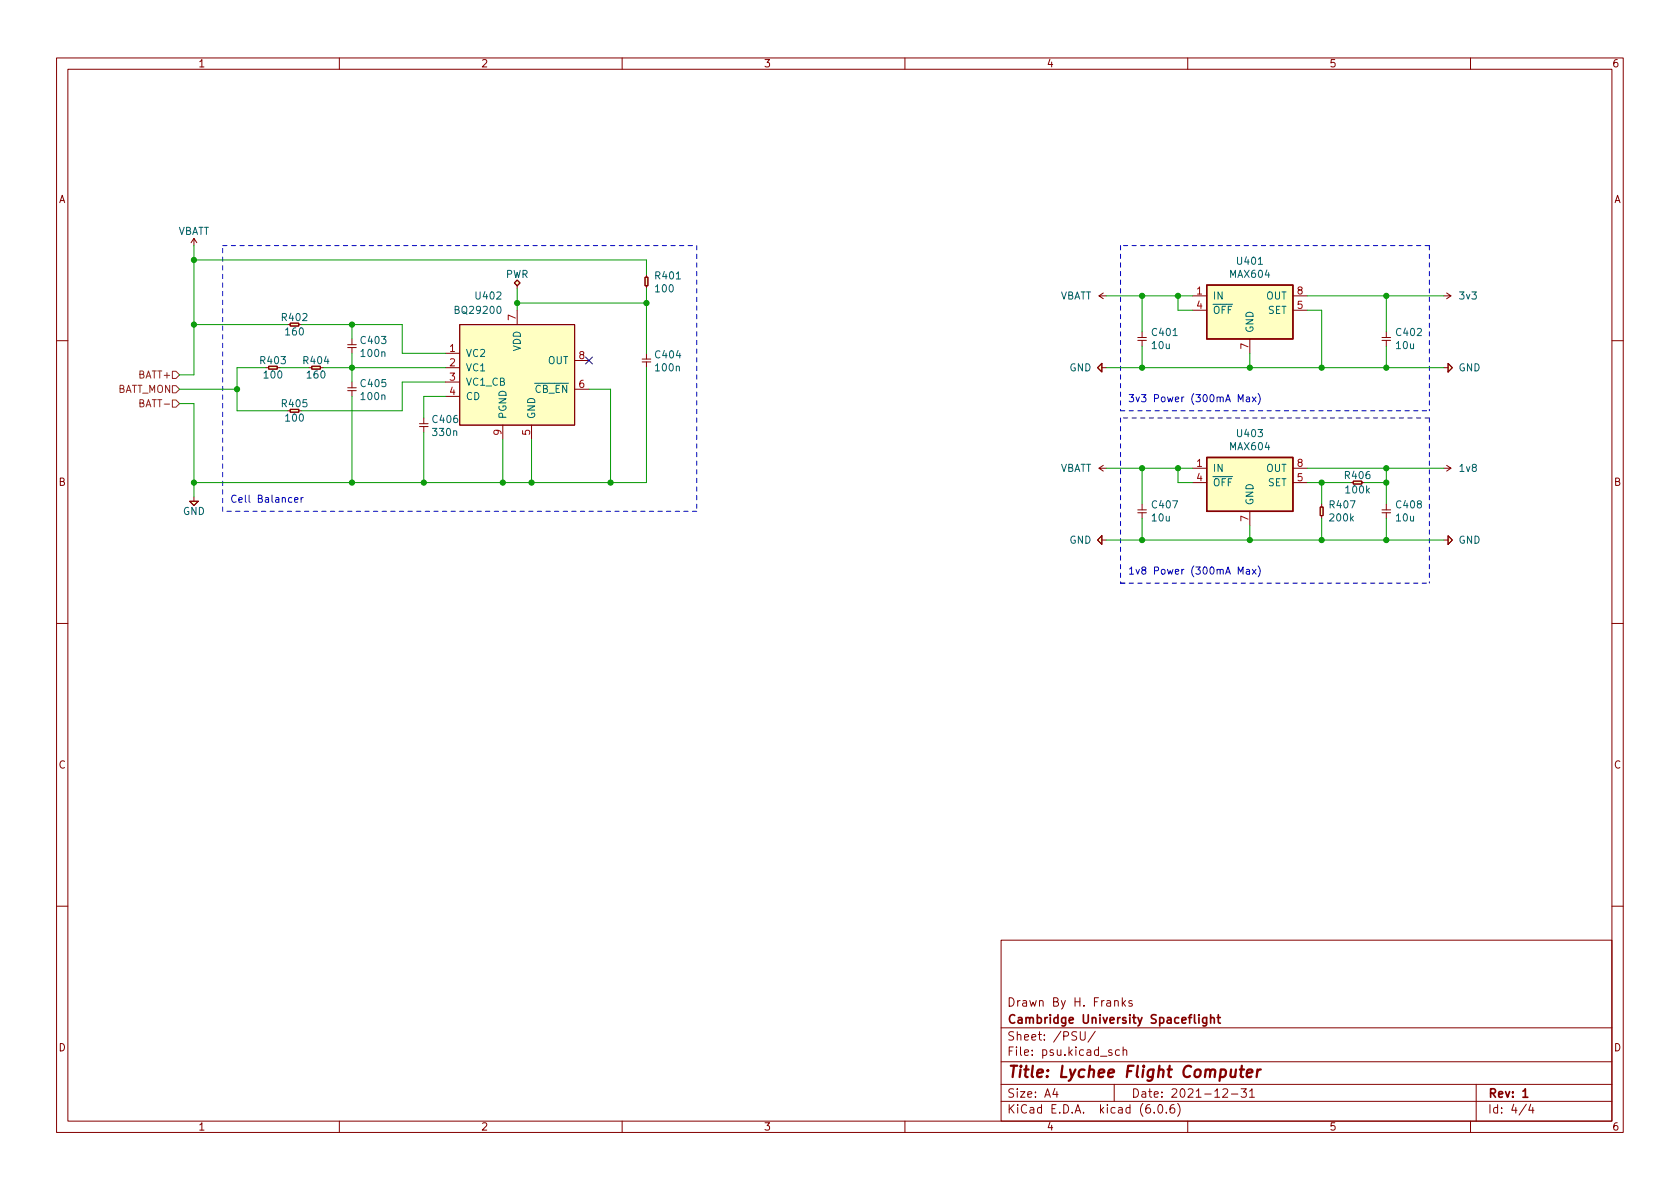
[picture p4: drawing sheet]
<svg xmlns="http://www.w3.org/2000/svg" width="297mm" height="210mm" viewBox="0 0 297 210" stroke-linecap="round" stroke-linejoin="round" font-family="sans-serif">
<g fill="none" stroke="#840000" stroke-width=".18">
<path d="M10 10.2h277v190.1h-277zM12 12.2h273v186.1h-273zM60 10.2v2M110 10.2v2M160 10.2v2M210 10.2v2M260 10.2v2M34.3 42.2l-.5 .7M34.8 42.9l-.5-.7v1.2M51.3 57.1h1.5v.6h-1.5zM62.2 59.9v1.1M81.3 57.4h20.3v17.8h-20.3z"/>
<path d="M90.9 50l.5-.5 .5 .5-.5 .5zM91.4 50.5v.5M91.4 54.9v2.5M114 49h.6v1.5h-.6zM114.3 48.5v.5M114.3 50.5v.5M195.1 51.8l-.8 .5M195.6 52.3h-1.3l.8 .5M201.2 59.7h1.5M201.9 58.7v1M210.8 52.3h2.6M210.8 54.9h2.6"/>
<path d="M221 59.9v2.6M228.6 52.3h2.5M228.6 54.9h2.5M244.3 59.7h1.6M245.1 58.7v1M255.8 51.8l.7 .5h-1.2M256.5 52.3l-.7 .5M10 60.2h2M47.5 64.8h1.5v.5h-1.5zM51.3 72.4h1.5v.5h-1.5zM55.1 64.8h1.5v.5h-1.5zM61.5 68.6h1.5"/>
<path d="M61.5 69.1h1.5M61.5 61h1.5M61.5 61.5h1.5M62.2 61.5v1M62.2 67.6v1M62.2 69.1v1M74.2 74.9h1.5M74.2 75.4h1.5M74.9 73.9v1M74.9 75.4v1M78.7 65h2.6M78.7 62.5h2.6"/>
<path d="M78.7 67.6h2.6M78.7 70.1h2.6M88.9 75.2v2.5M94 75.2v2.5M101.6 68.8h2.5M101.6 63.7h2.5M113.5 63.5h1.6M113.5 64h1.6M114.3 62.5v1M114.3 64v1M194.8 64.3v1.5l-.7-.8zM194.8 65h.8"/>
<path d="M201.2 60.2h1.5M201.9 60.2v1M244.3 60.2h1.6M245.1 60.2v1M255.3 65h.7M256 64.3l.8 .7-.8 .8zM285 60.2h2M33.5 88.6h1.6l-.8 .8zM34.3 87.9v.7M194.8 94.7v1.6l-.7-.8zM194.8 95.5h.8M195.1 82.3l-.8 .5"/>
<path d="M195.6 82.8h-1.3l.8 .5M201.2 90.2h1.5M201.2 90.7h1.5M201.9 89.1v1.1M201.9 90.7v1M210.8 82.8h2.6M210.8 85.3h2.6M221 90.4v2.6M228.6 82.8h2.5M228.6 85.3h2.5M233.4 89.7h.5v1.5h-.5zM233.7 89.1v.6"/>
<path d="M233.7 91.2v.5M239.3 85.1h1.5v.5h-1.5zM244.3 90.2h1.6M244.3 90.7h1.6M245.1 89.1v1.1M245.1 90.7v1M255.3 95.5h.7M255.8 82.3l.7 .5h-1.2M256 94.7l.8 .8-.8 .8zM256.5 82.8l-.7 .5M10 110.2h2M285 110.2h2"/>
<path d="M10 160.2h2M177 166.3h108v32h-108zM197.1 177.1l.2-.2 .3 .1 .1 .9M198.4 176.4v1.5M198.6 177.4l.4 .5M199 176.9l-.6 .6M200.1 177l-.3-.1-.2 .2v.3l.5 .1v.4h-.5M285 160.2h2M60 198.3v2M110 198.3v2M160 198.3v2M177 194.8h108"/>
<path d="M177 191.8h108M177 187.8h108M177 181.8h108M186.5 192.5l-.4 1h1M186.9 193v1M191 182.4v1.2l.3 .3h.3l.3-.3v-1.2M193.6 182.4l-1.2 1.9M196.6 185.7l-.4-.1-.2 .2 .1 .3 .5 .1v.4h-.6M197 191.8v3M197.9 185.7l-.4-.1-.3 .3v.4l.2 .3h.5M198.6 185.8l.2-.2 .3 .1 .1 .9M198.6 185.1v1.5"/>
<path d="M204.1 196.7v.1M204.9 195.4l.2-.1a.81 .81 0 0 1 .6 .7 .81 .81 0 0 1-.3 .8h-.2a.81 .81 0 0 1-.6-.6 .81 .81 0 0 1 .3-.8zM206.2 196.7v.1M207.6 195.3a.59 .59 0 0 0-.7 .7v.5l.1 .3h.4l.2-.1 .1-.5-.1-.2-.5-.1-.2 .3M208.2 195.1a1.72 1.72 0 0 1 0 2.3M210 198.3v2M216.2 192.7l.6-.2 .2 .2 .1 .3-1 1h1M217.7 193.5h1.2M219.4 192.5h1l-.5 .6 .4 .1v.7l-.2 .1h-.5l-.2-.1M220.9 193l.5-.5v1.5M220.9 194h.9M260 198.3v2"/>
<path d="M261 191.8v6.5M269.9 195.3l-1.3 1.9M270.6 195.3l-.3 1h.9M271 195.8v1"/>
</g>
<path d="M213.3 179.9v1.2l-.2 .3h-.4M214.1 179.4v1.5M215.2 179.9h.6M215.4 179.4v1.3l.4 .2M213.3 180l-.4-.1-.3 .3v.4l.2 .3h.5M214.1 180.1l.2-.2 .3 .1 .1 .9M269.3 193l.4-.5v1.5M269.3 194h.8" fill="none" stroke="#840000" stroke-width=".3"/>
<path d="M219.2 189.1h.8M219.6 188.5l-.2 1.7v.2l.4 .1M220.5 189.8l.9-.2v-.4l-.6-.1-.3 .3v1l.2 .1 .5-.1M222.3 189.1l-.1 1.4M222.9 189.1l-.4 .1-.2 .3" fill="none" stroke="#840000" stroke-width=".4"/>
<g fill="#ffffc2" stroke="#ffffc2" stroke-width=".18">
<path d="M213.4 50.4h15.2v9.5h-15.2z"/>
<path d="M194.8 94.7v1.6l-.7-.8z"/>
<path d="M33.5 88.6h1.6l-.8 .8z"/>
<path d="M194.8 64.3v1.5l-.7-.8z"/>
<path d="M233.4 89.7h.5v1.5h-.5z"/>
<path d="M256 94.7l.8 .8-.8 .8z"/>
<path d="M239.3 85.1h1.5v.5h-1.5z"/>
<path d="M213.4 80.9h15.2v9.5h-15.2z"/>
<path d="M51.3 72.4h1.5v.5h-1.5z"/>
<path d="M47.5 64.8h1.5v.5h-1.5z"/>
<path d="M55.1 64.8h1.5v.5h-1.5z"/>
<path d="M51.3 57.1h1.5v.6h-1.5z"/>
<path d="M114 49h.6v1.5h-.6z"/>
<path d="M90.9 50l.5-.5 .5 .5-.5 .5z"/>
<path d="M81.3 57.4h20.3v17.8h-20.3z"/>
<path d="M256 64.3l.8 .7-.8 .8z"/>
</g>
<path d="M213.4 50.4h15.2v9.5h-15.2zM213.4 80.9h15.2v9.5h-15.2z" fill="none" stroke="#840000" stroke-width=".25"/>
<path d="M30.5 68.2h.6l.6 .6-.6 .7h-.6zM30.5 65.7h.6l.6 .6-.6 .6h-.6zM30.5 70.7h.6l.6 .7-.6 .6h-.6z" fill="none" stroke="#725600" stroke-width=".18"/>
<g fill="none" stroke="#0000c2" stroke-width=".18">
<path d="M218.9 71v-1.2l.5 .9 .4-.9v1.2M220.4 70.3h.5v.7M220.9 70.5l-.4 .1-.2 .1 .2 .3h.4M221.4 70.2l.7 .8M222.1 70.2l-.7 .8M222.4 69.6a1.46 1.46 0 0 1 0 1.9M52.1 88.4l.6-.1-.1-.3h-.3l-.2 .2v.6h.5M53.2 88v.8M53.6 88l-.4 .2M218.9 101.5v-1.2l.5 .9 .4-.9v1.2M220.4 100.7h.5v.8M220.9 101h-.4l-.2 .2 .2 .3h.4"/>
<path d="M221.4 100.7l.7 .8M222.1 100.7l-.7 .8M222.4 100.1a1.46 1.46 0 0 1 0 1.9"/>
</g>
<g fill="none" stroke="#0000c2" stroke-width=".18" stroke-dasharray=".8 .8">
<path d="M39.4 43.4h83.8M123.2 43.4v47M198.1 43.4v29.2M252.7 43.4v29.2M252.7 43.4h-54.6M198.1 73.9v29.2M198.1 72.6h54.6M252.7 73.9h-54.6M252.7 73.9v29.2M39.4 90.4v-47M123.2 90.4h-83.8M198.1 103.1h1.3"/>
<path d="M198.1 103.1h54.6"/>
</g>
<g fill="none" stroke="#009600" stroke-width=".18">
<path d="M34.3 43.4v22.9h-2.6M34.3 57.4h16.5M34.3 46h80v2.5M53.3 57.4h17.8v5.1h7.6M62.2 57.4v2.5M91.4 51v3.9M91.4 53.6h22.9M114.3 51v11.5M195.6 52.3h15.2M201.9 52.3v6.4M208.3 52.3v2.6h2.5M231.1 54.9h2.6v10.1"/>
<path d="M231.1 52.3h24.2M245.1 52.3v6.4M31.7 71.4h2.6v16.5M31.7 68.8h10.2M47 65h-5.1v7.6h8.9M49.5 65h5.1M57.1 65h21.6M62.2 62.5v5.1M62.2 70.1v15.2M74.9 76.4v8.9M78.7 70.1h-3.8v3.8M78.7 67.6h-7.6v5h-17.8"/>
<path d="M88.9 77.7v7.6M94 77.7v7.6M104.1 68.8h3.8v16.5M114.3 65v20.3h-80M195.6 65h59.7M201.9 61.2v3.8M221 62.5v2.5M245.1 61.2v3.8M195.6 95.5h59.7M195.6 82.8h15.2M201.9 82.8v6.3M201.9 91.7v3.8"/>
<path d="M208.3 82.8v2.5h2.5M221 93v2.5M231.1 85.3h7.7M231.1 82.8h24.2M233.7 85.3v3.8M233.7 91.7v3.8M241.3 85.3h3.8M245.1 82.8v6.3M245.1 91.7v3.8"/>
</g>
<path d="M103.5 63.1l1.2 1.3M104.7 63.1l-1.2 1.3" fill="none" stroke="#000084" stroke-width=".18"/>
<g fill="#009600" stroke="#009600" stroke-width=".18">
<circle cx="233.7" cy="85.3" r=".46"/>
<circle cx="221" cy="95.5" r=".46"/>
<circle cx="233.7" cy="95.5" r=".46"/>
<circle cx="201.9" cy="95.5" r=".46"/>
<circle cx="208.3" cy="82.8" r=".46"/>
<circle cx="201.9" cy="82.8" r=".46"/>
<circle cx="245.1" cy="85.3" r=".46"/>
<circle cx="245.1" cy="82.8" r=".46"/>
<circle cx="245.1" cy="95.5" r=".46"/>
<circle cx="62.2" cy="85.3" r=".46"/>
<circle cx="74.9" cy="85.3" r=".46"/>
<circle cx="34.3" cy="46" r=".46"/>
<circle cx="34.3" cy="57.4" r=".46"/>
<circle cx="34.3" cy="85.3" r=".46"/>
<circle cx="41.9" cy="68.8" r=".46"/>
<circle cx="94" cy="85.3" r=".46"/>
<circle cx="88.9" cy="85.3" r=".46"/>
<circle cx="62.2" cy="65" r=".46"/>
<circle cx="62.2" cy="57.4" r=".46"/>
<circle cx="107.9" cy="85.3" r=".46"/>
<circle cx="114.3" cy="53.6" r=".46"/>
<circle cx="91.4" cy="53.6" r=".46"/>
<circle cx="201.9" cy="65" r=".46"/>
<circle cx="233.7" cy="65" r=".46"/>
<circle cx="245.1" cy="52.3" r=".46"/>
<circle cx="245.1" cy="65" r=".46"/>
<circle cx="208.3" cy="52.3" r=".46"/>
<circle cx="201.9" cy="52.3" r=".46"/>
<circle cx="221" cy="65" r=".46"/>
</g>
<text font-size="2.8" fill="#840000" x="178" y="190.6">Title: Lychee Flight Computer</text>
<g font-size="2.1" fill="#840000">
<text x="178" y="178">Drawn By H. Franks</text>
<text x="178" y="184">Sheet: /PSU/</text>
<text x="178" y="181">Cambridge University Spaceflight</text>
<text x="178" y="186.7">File: psu.kicad_sch</text>
<text x="178" y="196.9">KiCad E.D.A. kicad (6.0.6)</text>
<text x="178" y="194.1">Size: A4</text>
<text x="200" y="194.1">Date: 2021-12-31</text>
<text x="263" y="194.1">Rev: 1</text>
<text x="263" y="196.9">Id: 4/4</text>
</g>
<g font-size="1.8" fill="#840000">
<text x="35" y="11.9">1</text>
<text x="85" y="11.9">2</text>
<text x="135" y="11.9">3</text>
<text x="185" y="11.9">4</text>
<text x="235" y="11.9">5</text>
<text x="285" y="11.9">6</text>
<text x="10.3" y="35.9">A</text>
<text x="285.3" y="35.9">A</text>
<text x="10.3" y="85.9">B</text>
<text x="285.3" y="85.9">B</text>
<text x="10.3" y="135.9">C</text>
<text x="285.3" y="135.9">C</text>
<text x="10.3" y="185.9">D</text>
<text x="285.3" y="185.9">D</text>
<text x="35" y="199.9">1</text>
<text x="85" y="199.9">2</text>
<text x="135" y="199.9">3</text>
<text x="185" y="199.9">4</text>
<text x="235" y="199.9">5</text>
<text x="285" y="199.9">6</text>
</g>
<g font-size="1.8" fill="#006464">
<text x="31.3" y="41.5">VBATT</text>
<text x="218.9" y="46.8">U401</text>
<text x="84.2" y="53">U402</text>
<text x="89.4" y="49.1">PWR</text>
<text x="116" y="49.4">R401</text>
<text x="116" y="51.7">100</text>
<text x="187.3" y="53">VBATT</text>
<text x="214.4" y="53">IN</text>
<text x="217.5" y="49.1">MAX604</text>
<text x="223.9" y="53">OUT</text>
<text x="258.1" y="53">3v3</text>
<text x="50" y="56.8">R402</text>
<text x="50.6" y="59.3">160</text>
<text x="80.7" y="55.5">BQ29200</text>
<text x="203.8" y="59.4">C401</text>
<text x="214.4" y="55.5">~{OFF}</text>
<text x="221.6" y="58.9" transform="rotate(-90 221.6 58.9)">GND</text>
<text x="224.1" y="55.5">SET</text>
<text x="247" y="59.4">C402</text>
<text x="46.1" y="64.4">R403</text>
<text x="53.8" y="64.4">R404</text>
<text x="63.9" y="60.8">C403</text>
<text x="64" y="63.1">100n</text>
<text x="82.3" y="63.1">VC2</text>
<text x="82.3" y="65.7">VC1</text>
<text x="92.1" y="62.1" transform="rotate(-90 92.1 62.1)">VDD</text>
<text x="96.9" y="64.4">OUT</text>
<text x="116" y="63.4">C404</text>
<text x="116" y="65.7">100n</text>
<text x="189.1" y="65.7">GND</text>
<text x="203.7" y="61.7">10u</text>
<text x="246.9" y="61.7">10u</text>
<text x="257.9" y="65.7">GND</text>
<text x="46.8" y="66.9">100</text>
<text x="54.4" y="66.9">160</text>
<text x="63.9" y="68.4">C405</text>
<text x="64" y="70.7">100n</text>
<text x="82.3" y="68.2">VC1_CB</text>
<text x="82.3" y="70.7">CD</text>
<text x="93.2" y="69.5">~{CB_EN}</text>
<text x="50" y="72">R405</text>
<text x="50.6" y="74.5">100</text>
<text x="76.6" y="74.8">C406</text>
<text x="76.7" y="77.1">330n</text>
<text x="89.5" y="74.2" transform="rotate(-90 89.5 74.2)">PGND</text>
<text x="94.6" y="74.2" transform="rotate(-90 94.6 74.2)">GND</text>
<text x="218.9" y="77.3">U403</text>
<text x="187.3" y="83.4">VBATT</text>
<text x="214.4" y="83.4">IN</text>
<text x="217.5" y="79.6">MAX604</text>
<text x="223.9" y="83.4">OUT</text>
<text x="258.1" y="83.4">1v8</text>
<text x="203.8" y="89.9">C407</text>
<text x="214.4" y="86">~{OFF}</text>
<text x="221.6" y="89.4" transform="rotate(-90 221.6 89.4)">GND</text>
<text x="224.1" y="86">SET</text>
<text x="235.2" y="89.9">R407</text>
<text x="237.9" y="84.7">R406</text>
<text x="238.1" y="87.2">100k</text>
<text x="247" y="89.9">C408</text>
<text x="32.3" y="91.1">GND</text>
<text x="203.7" y="92.2">10u</text>
<text x="235.2" y="92.2">200k</text>
<text x="246.9" y="92.2">10u</text>
<text x="189.1" y="96.1">GND</text>
<text x="257.9" y="96.1">GND</text>
</g>
<g font-size="1.8" fill="#a90000">
<text x="211.6" y="52.1">1</text>
<text x="229.4" y="52.1">8</text>
<text x="91.2" y="56.6" transform="rotate(-90 91.2 56.6)">7</text>
<text x="211.6" y="54.6">4</text>
<text x="229.4" y="54.6">5</text>
<text x="79.5" y="62.2">1</text>
<text x="79.5" y="64.8">2</text>
<text x="102.4" y="63.5">8</text>
<text x="220.7" y="61.7" transform="rotate(-90 220.7 61.7)">7</text>
<text x="79.5" y="67.3">3</text>
<text x="79.5" y="69.8">4</text>
<text x="102.4" y="68.6">6</text>
<text x="88.6" y="76.9" transform="rotate(-90 88.6 76.9)">9</text>
<text x="93.7" y="76.9" transform="rotate(-90 93.7 76.9)">5</text>
<text x="211.6" y="82.5">1</text>
<text x="229.4" y="82.5">8</text>
<text x="211.6" y="85.1">4</text>
<text x="229.4" y="85.1">5</text>
<text x="220.7" y="92.2" transform="rotate(-90 220.7 92.2)">7</text>
</g>
<g font-size="1.8" fill="#725600">
<text x="20.6" y="69.5">BATT_MON</text>
<text x="24.6" y="66.9">BATT+</text>
<text x="25.1" y="72">BATT-</text>
</g>
<g font-size="1.8" fill="#0000c2">
<text x="199.4" y="71.1">3v3 Power (300mA Max)</text>
<text x="40.6" y="88.9">Cell Balancer</text>
<text x="199.4" y="101.6">1v8 Power (300mA Max)</text>
</g>
</svg>
